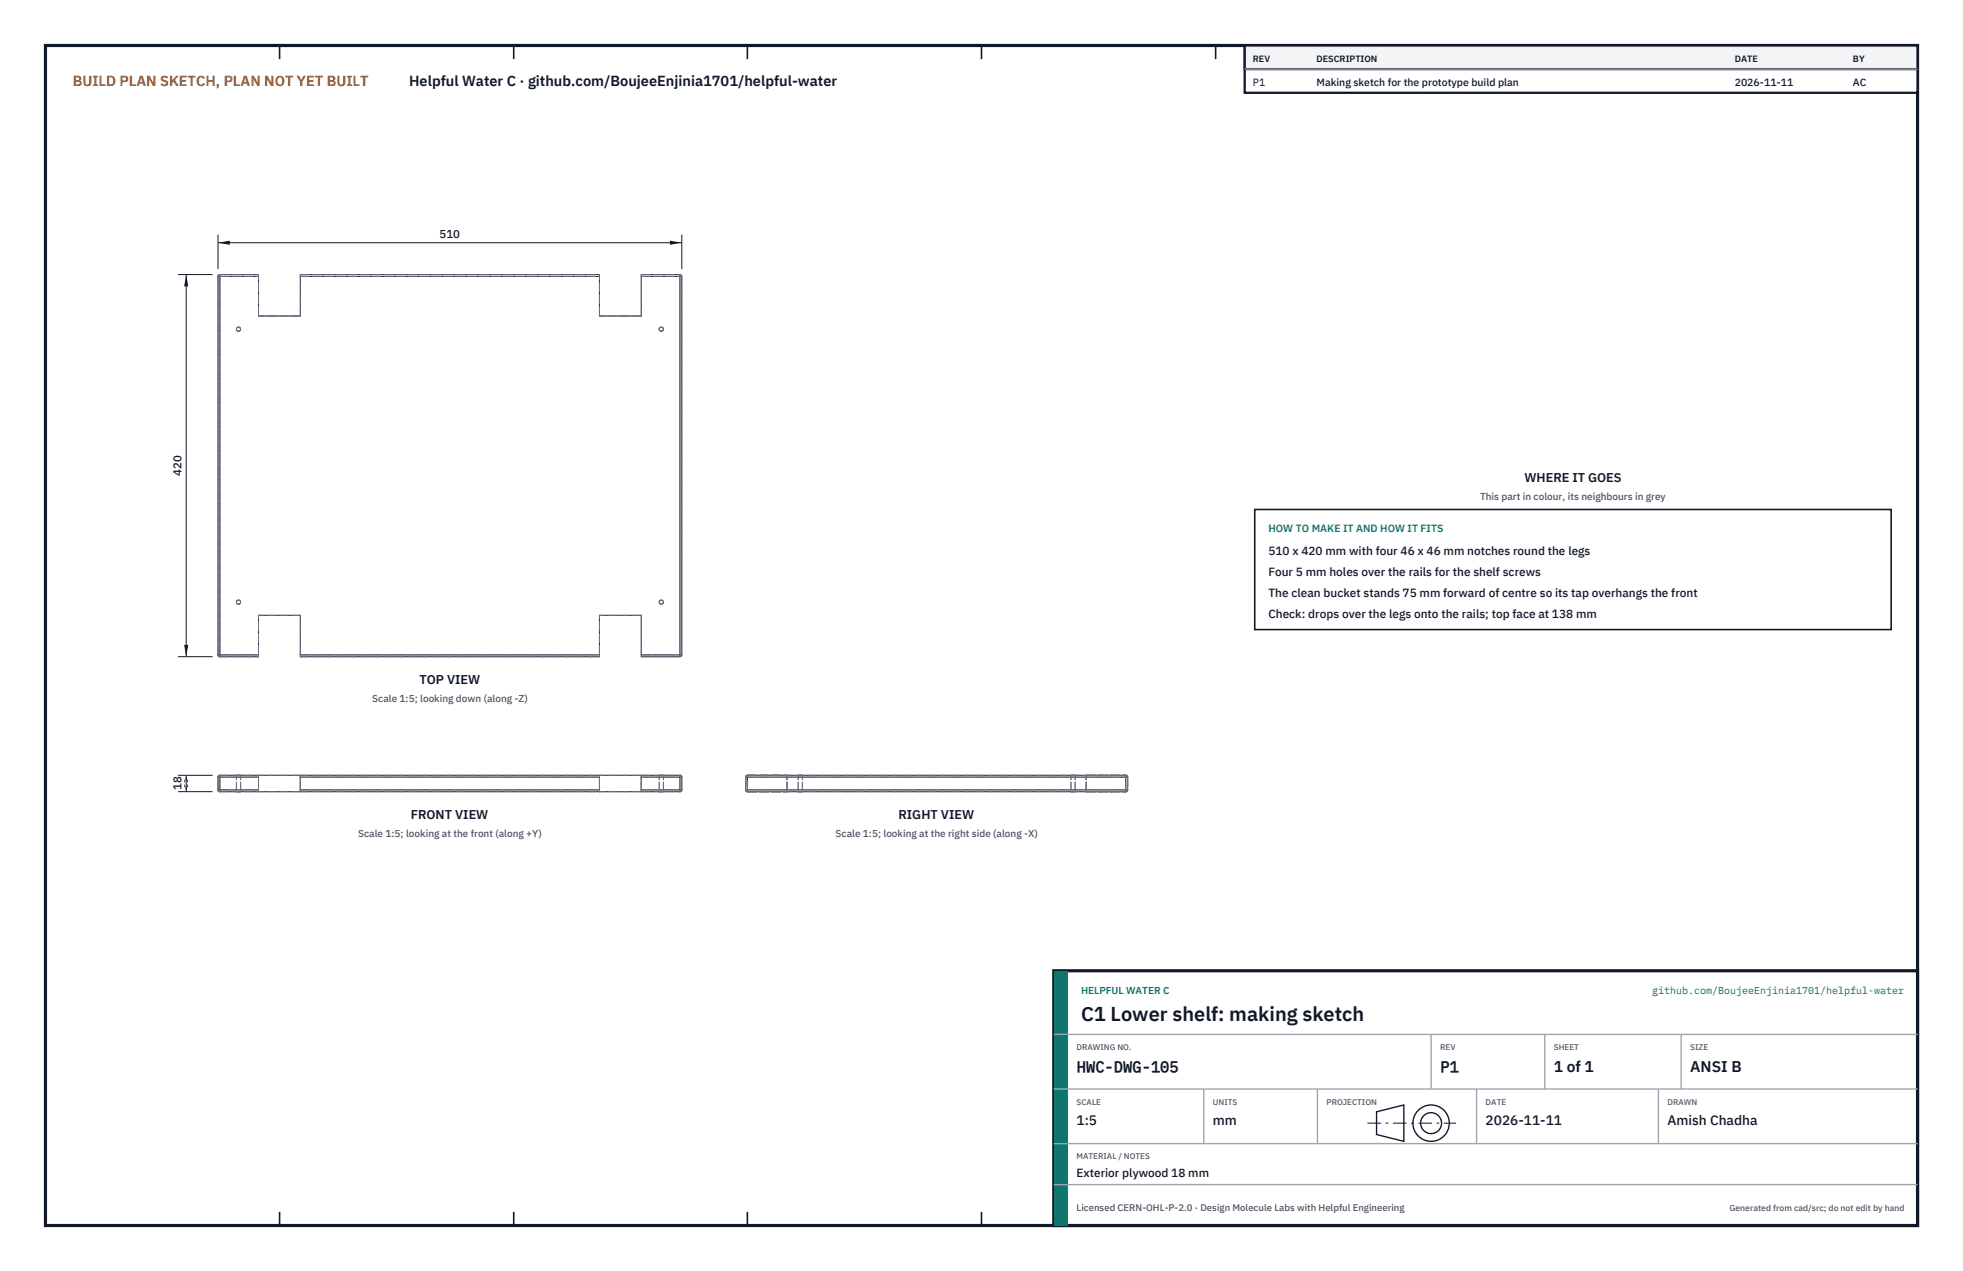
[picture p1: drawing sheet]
<svg xmlns="http://www.w3.org/2000/svg" width="432mm" height="279mm" viewBox="0 0 432 279" stroke-linecap="round" stroke-linejoin="round" font-family="sans-serif">
<path d="M10 10h411.8v259.4h-411.8z" fill="none" stroke="#111827" stroke-width=".7" stroke-linecap="butt"/>
<g fill="none" stroke="#111827" stroke-width=".35">
<path d="M61.5 10v3M113 10v3M164.4 10v3M215.9 10v3M267.4 10v3M318.9 10v3M370.3 10v3M61.5 266.4v3M113 266.4v3M164.4 266.4v3M215.9 266.4v3M267.4 266.4v3"/>
<path d="M318.9 266.4v3M370.3 266.4v3"/>
</g>
<g fill="none" stroke="#111727" stroke-width=".22">
<path d="M48 60.8h.4M48 60.8v83.2M48.4 60.4l-.4 .4M48.4 60.4h8.5v.4M48.4 60.4v.4M48.4 60.8v83.2M48.4 60.8h8.5M56.9 60.8v8.7h9.2v-8.7M66.1 60.8v-.4h65.8v.4M66.1 60.8h65.8M131.9 60.8v8.7h9.2v-8.7M141.1 60.8h8.5"/>
<path d="M149.6 60.4h-8.5v.4M149.6 60.4l.2 .1 .2 .3M149.6 60.4v.4M149.6 60.8h.4M149.6 60.8v83.2M150 60.8v83.2M48 144l.1 .2 .3 .2M48 144h.4M48.4 144v.4M48.4 144h8.5M56.9 144v.4h-8.5M56.9 144v-8.7h9.2v8.7"/>
<path d="M66.1 144v.4h65.8v-.4M66.1 144h65.8M131.9 144v-8.7h9.2v8.7M141.1 144v.4h8.5M141.1 144h8.5M149.6 144v.4M149.6 144h.4M150 144l-.2 .2-.2 .2M48 173.6l.1 .3 .3 .1M48 173.6h.4M48 170.8h.4M48 170.8v2.8"/>
<path d="M48.4 170.4l-.4 .4M48.4 173.6v.4M48.4 170.4v.4M48.4 174h101.2M48.4 170.4h101.2M48.4 170.8v2.8M48.4 173.6h8.5M48.4 170.8h8.5M56.9 173.6v.4M56.9 170.4v.4M56.9 170.8v2.8M66.1 173.6v.4"/>
<path d="M66.1 170.4v.4M66.1 170.8v2.8M66.1 173.6h65.8M66.1 170.8h65.8M131.9 173.6v.4M131.9 170.4v.4M131.9 170.8v2.8M141.1 173.6v.4M141.1 170.4v.4M141.1 170.8v2.8M141.1 173.6h8.5M141.1 170.8h8.5"/>
<path d="M149.6 170.4l.2 .2 .2 .2M149.6 173.6v.4M149.6 170.4v.4M149.6 173.6h.4M149.6 170.8h.4M149.6 170.8v2.8M150 173.6l-.2 .3-.2 .1M150 170.8v2.8M164 173.6l.2 .3 .2 .1M164 173.6h.4M164 170.8h.4M164 170.8v2.8"/>
<path d="M164.4 170.4l-.4 .4M164.4 173.6v.4M164.4 170.4v.4M164.4 174h83.2M164.4 170.4h83.2M164.4 173.6h83.2M164.4 170.8h83.2M164.4 170.8v2.8M247.6 170.4l.4 .4M247.6 173.6v.4M247.6 170.4v.4M247.6 173.6h.4"/>
<path d="M247.6 170.8h.4M247.6 170.8v2.8M248 173.6l-.1 .3-.3 .1M248 170.8v2.8"/>
<circle cx="52.5" cy="72.4" r=".46"/>
<circle cx="145.5" cy="72.4" r=".46"/>
<circle cx="52.5" cy="132.4" r=".46"/>
<circle cx="145.5" cy="132.4" r=".46"/>
</g>
<g fill="none" stroke="#6a7180" stroke-width=".22" stroke-dasharray="2.1 .5">
<path d="M48 60.8l.1-.3 .3-.1M48.4 60.4h8.5M48.4 60.8h-.4M48.4 60.8h8.5M48.4 60.8v-.4M56.9 69.5v-8.7M56.9 60.8v-.4M66.1 69.5h-9.2M66.1 69.5v-8.7M66.1 60.8v-.4M66.1 60.4h65.8M66.1 60.8h65.8"/>
<path d="M131.9 69.5v-8.7M131.9 60.8v-.4M141.1 69.5h-9.2M141.1 69.5v-8.7M141.1 60.8v-.4M141.1 60.4h8.5M141.1 60.8h8.5M149.6 60.8v-.4M149.6 60.8h.4M150 60.8l-.2-.3-.2-.1M66.1 135.3h-9.2M141.1 135.3h-9.2"/>
<path d="M48 144v-83.2M48 144l.1 .2 .3 .2M48.4 144.4h8.5M48.4 144h-.4M48.4 144v-83.2M48.4 144v.4M48.4 144h8.5M56.9 144v-8.7M56.9 144.4v-.4M66.1 144v-8.7M66.1 144.4v-.4M66.1 144.4h65.8"/>
<path d="M66.1 144h65.8M131.9 144v-8.7M131.9 144.4v-.4M141.1 144v-8.7M141.1 144.4v-.4M141.1 144.4h8.5M141.1 144h8.5M149.6 144v-83.2M149.6 144v.4M149.6 144h.4M150 144v-83.2M150 144l-.2 .2-.2 .2"/>
<path d="M48 173.6v-2.8M48 170.8l.1-.2 .3-.2M48 173.6h.4M48.4 174h8.5M48.4 174l-.3-.1-.1-.3M48.4 170.4h8.5M48.4 170.8h-.4M48.4 173.6v-2.8M48.4 174v-.4M48.4 170.8v-.4M48.4 173.6h8.5M48.4 170.8h8.5"/>
<path d="M52 174h.9M52 170.4h.9M52 174v-3.6M52.9 174h-.9M52.9 170.4h-.9M52.9 174v-3.6M56.9 170.8v2.8M56.9 174v-3.6M56.9 174v-.4M56.9 170.8v-.4M66.1 174h-9.2M66.1 174h65.8"/>
<path d="M66.1 170.4h-9.2M66.1 170.4h65.8M66.1 174v-3.6M66.1 170.8v-.4M66.1 170.8v2.8M66.1 174v-.4M66.1 173.6h65.8M66.1 170.8h65.8M131.9 174v-.4M131.9 174v-3.6M131.9 170.8v-.4M131.9 170.8v2.8"/>
<path d="M141.1 174h-9.2M141.1 174h8.5M141.1 170.4h-9.2M141.1 170.4h8.5M141.1 174v-3.6M141.1 170.8v-.4M141.1 170.8v2.8M141.1 174v-.4M141.1 173.6h8.5M141.1 170.8h8.5M145 174h.9M145 170.4h.9"/>
<path d="M145 174v-3.6M145.9 174h-.9M145.9 170.4h-.9M145.9 174v-3.6M149.6 174l.2-.1 .2-.3M149.6 174v-.4M149.6 170.8v-.4M149.6 173.6v-2.8M149.6 170.8h.4M150 173.6v-2.8M150 170.8l-.2-.2-.2-.2M150 173.6h-.4"/>
<path d="M164 173.6v-2.8M164 170.8v2.8M164 173.6l.2 .3 .2 .1M164.4 174h83.2M164.4 170.4h83.2M164.4 174l-.2-.1-.2-.3M164.4 170.4l-.4 .4M164.4 174h8.7M164.4 170.4h8.7M164.4 173.6v-2.8M164.4 173.6h83.2M164.4 170.8h83.2"/>
<path d="M164.4 173.6h-.4M164.4 170.8h-.4M164.4 174v-.4M164.4 170.4v.4M173.1 174v-3.6M175.6 174h.4M175.6 170.4h.4M175.6 174v-3.6M176 174h.5M176 170.4h.5M176.5 174h-.9M176.5 170.4h-.9"/>
<path d="M176.5 174v-3.6M235.6 174h.4M235.6 170.4h.4M235.6 174v-3.6M236 174h.5M236 170.4h.5M236.5 174h-.9M236.5 170.4h-.9M236.5 174v-3.6M238.9 174h8.7M238.9 170.4h8.7M238.9 174v-3.6"/>
<path d="M247.6 174l.3-.1 .1-.3M247.6 173.6v-2.8M247.6 174v-.4M247.6 170.8v-.4M247.6 173.6h.4M248 173.6v-2.8M248 170.8l-.4-.4M248 170.8v2.8M248 170.8l-.1-.2-.3-.2M248 170.8h-.4"/>
<circle cx="52.5" cy="72.4" r=".46"/>
<circle cx="145.5" cy="72.4" r=".46"/>
<circle cx="52.5" cy="132.4" r=".46"/>
<circle cx="145.5" cy="132.4" r=".46"/>
</g>
<path d="M48 51.6v7.6M48 53.4h102M150 51.6v7.6" fill="none" stroke="#111827" stroke-width=".22"/>
<path d="M48 53.4l2.6-.5v.9zM147.4 52.9v.9l2.6-.4z" fill="#111827"/>
<path d="M39.2 60.4h7.6M41 60.4v84M39.2 144.4h7.6" fill="none" stroke="#111827" stroke-width=".22"/>
<path d="M41 60.4l-.5 2.6h.9zM40.5 141.8h.9l-.4 2.6z" fill="#111827"/>
<path d="M39.2 170.4h7.6M39.2 174h7.6M41 170.4v3.6" fill="none" stroke="#111827" stroke-width=".22"/>
<path d="M41 170.4l-.5 2.6h.9zM40.5 171.4h.9l-.4 2.6z" fill="#111827"/>
<path d="M276 112h140v26.4h-140z" fill="#fff" stroke="#111827" stroke-width=".35"/>
<path d="M273.8 10h148v10.4h-148z" fill="#fff" stroke="#111827" stroke-width=".5"/>
<path d="M273.8 10h148v5.2h-148z" fill="#f3f4f6" stroke="#111827" stroke-width=".5"/>
<path d="M273.8 15.2h148" fill="none" stroke="#9ca3af" stroke-width=".3"/>
<path d="M231.8 213.4h190v56h-190z" fill="#fff" stroke="#111827" stroke-width=".7" stroke-linecap="butt"/>
<path d="M231.8 213.4h3v56h-3z" fill="#0f766e"/>
<path d="M231.8 227.4h190M231.8 239.4h190M264.8 239.4v12M289.8 239.4v12M314.8 227.4v12M324.8 239.4v12M339.8 227.4v12M364.8 239.4v12M369.8 227.4v12M231.8 251.4h190M231.8 260.4h190" fill="none" stroke="#9ca3af" stroke-width=".3"/>
<g fill="none" stroke="#111827" stroke-width=".3">
<path d="M302.8 244.4l6-1.5v8l-6-1.5z"/>
<circle cx="314.8" cy="246.9" r="4"/>
<circle cx="314.8" cy="246.9" r="2.3"/>
</g>
<path d="M300.8 246.9h19.5" fill="none" stroke="#111827" stroke-width=".22" stroke-dasharray="3 1 .6 1" stroke-linecap="butt"/>
<text font-size="4.4" fill="#111827" x="237.8" y="224.4">C1 Lower shelf: making sketch</text>
<g font-size="3.4" fill="#111827">
<text x="236.8" y="235.6">HWC-DWG-105</text>
<text x="316.8" y="235.6">P1</text>
<text x="341.8" y="235.6">1 of 1</text>
<text x="371.8" y="235.6">ANSI B</text>
</g>
<text font-size="3.2" fill="#b45309" x="16" y="19">BUILD PLAN SKETCH, PLAN NOT YET BUILT</text>
<text font-size="3.2" fill="#111827" x="90" y="19">Helpful Water C · github.com/BoujeeEnjinia1701/helpful-water</text>
<g font-size="3" fill="#111827">
<text x="236.8" y="247.2">1:5</text>
<text x="266.8" y="247.2">mm</text>
<text x="326.8" y="247.2">2026-11-11</text>
<text x="366.8" y="247.2">Amish Chadha</text>
</g>
<g font-size="2.8" fill="#111827">
<text x="335.3" y="106">WHERE IT GOES</text>
<text x="92.3" y="150.4">TOP VIEW</text>
<text x="90.4" y="180.1">FRONT VIEW</text>
<text x="197.6" y="180.1">RIGHT VIEW</text>
</g>
<g font-size="2.6" fill="#111827">
<text x="279" y="122">510 x 420 mm with four 46 x 46 mm notches round the legs</text>
<text x="279" y="126.6">Four 5 mm holes over the rails for the shelf screws</text>
<text x="279" y="131.2">The clean bucket stands 75 mm forward of centre so its tap overhangs the front</text>
<text x="279" y="135.8">Check: drops over the legs onto the rails; top face at 138 mm</text>
<text x="236.8" y="258.8">Exterior plywood 18 mm</text>
</g>
<g font-size="2.5" fill="#111827">
<text x="96.7" y="52.4">510</text>
<text x="40" y="104.6" transform="rotate(-90 40 104.6)">420</text>
<text x="40" y="173.7" transform="rotate(-90 40 173.7)">18</text>
</g>
<g font-size="2.3" fill="#111827">
<text x="275.6" y="18.8">P1</text>
<text x="289.6" y="18.8">Making sketch for the prototype build plan</text>
<text x="381.6" y="18.8">2026-11-11</text>
<text x="407.6" y="18.8">AC</text>
</g>
<text font-size="2.3" fill="#0f766e" x="279" y="117">HOW TO MAKE IT AND HOW IT FITS</text>
<g font-size="2.2" fill="#4b5563">
<text x="325.6" y="110">This part in colour, its neighbours in grey</text>
<text x="81.9" y="154.4">Scale 1:5; looking down (along -Z)</text>
<text x="78.8" y="184.1">Scale 1:5; looking at the front (along +Y)</text>
<text x="183.8" y="184.1">Scale 1:5; looking at the right side (along -X)</text>
</g>
<g font-size="2.2" fill="#0f766e">
<text x="237.8" y="218.4">HELPFUL WATER C</text>
<text x="363.4" y="218.4">github.com/BoujeeEnjinia1701/helpful-water</text>
</g>
<text font-size="2.1" fill="#4b5563" x="236.8" y="266.2">Licensed CERN-OHL-P-2.0 · Design Molecule Labs with Helpful Engineering</text>
<g font-size="2" fill="#111827">
<text x="275.6" y="13.6">REV</text>
<text x="289.6" y="13.6">DESCRIPTION</text>
<text x="381.6" y="13.6">DATE</text>
<text x="407.6" y="13.6">BY</text>
</g>
<text font-size="1.9" fill="#4b5563" x="380.4" y="266.2">Generated from cad/src; do not edit by hand</text>
<g font-size="1.8" fill="#4b5563">
<text x="236.8" y="230.8">DRAWING NO.</text>
<text x="316.8" y="230.8">REV</text>
<text x="341.8" y="230.8">SHEET</text>
<text x="371.8" y="230.8">SIZE</text>
<text x="236.8" y="242.8">SCALE</text>
<text x="266.8" y="242.8">UNITS</text>
<text x="291.8" y="242.8">PROJECTION</text>
<text x="326.8" y="242.8">DATE</text>
<text x="366.8" y="242.8">DRAWN</text>
<text x="236.8" y="254.8">MATERIAL / NOTES</text>
</g>
</svg>
